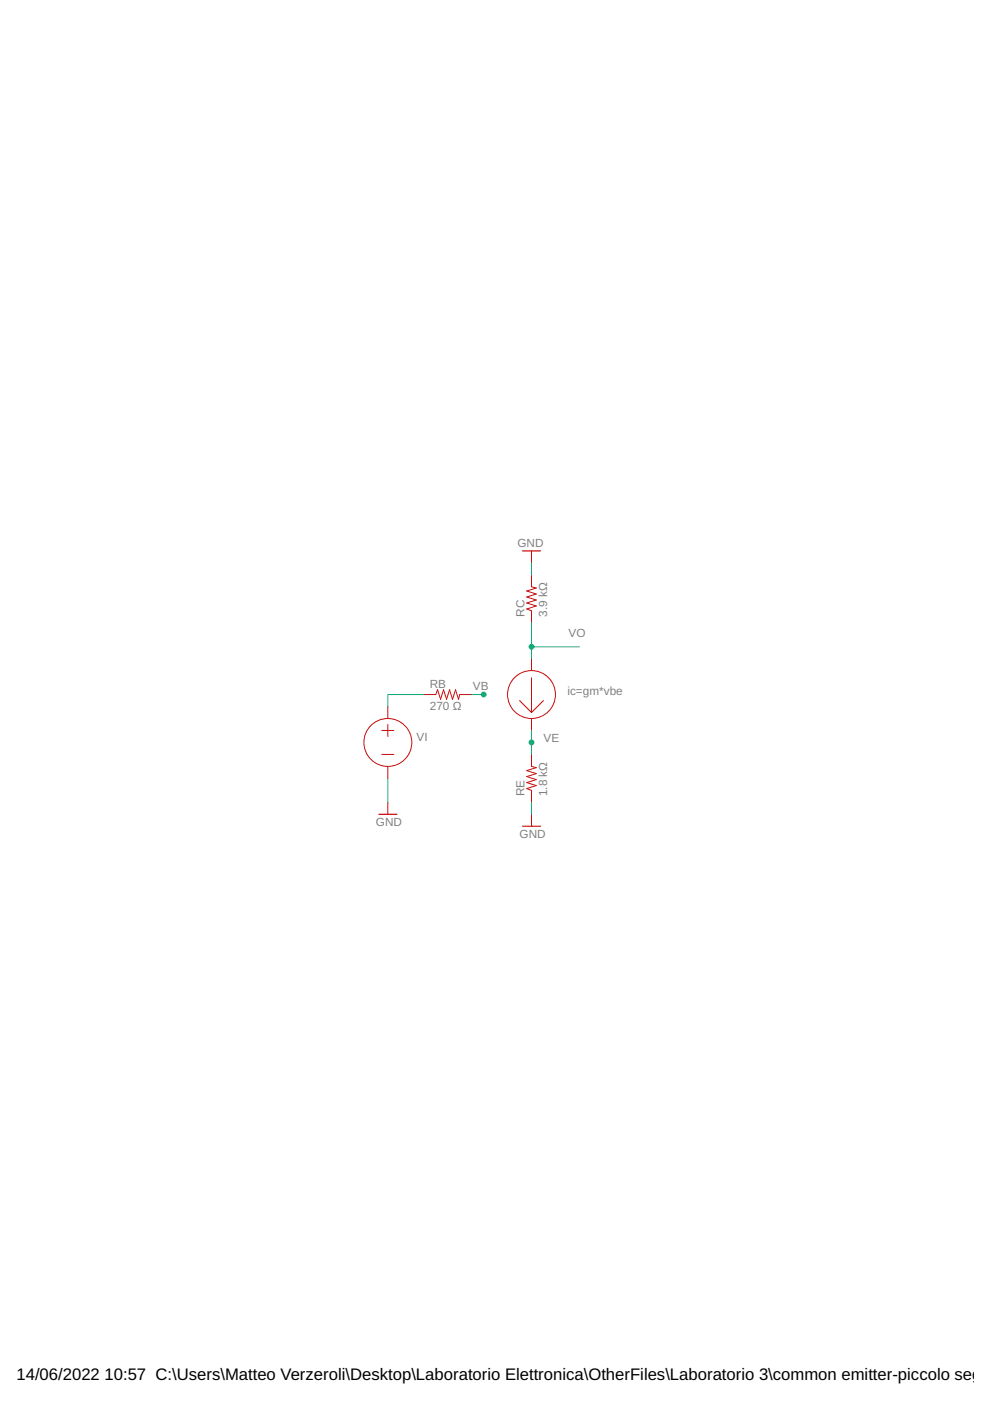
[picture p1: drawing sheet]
<svg xmlns="http://www.w3.org/2000/svg" width="210mm" height="297mm" viewBox="0 0 210 297" stroke-linecap="round" stroke-linejoin="round" font-family="sans-serif">
<g fill="none" stroke="#c90d0c" stroke-width=".21">
<path d="M112.7 116.8v2.5M112.7 121.9v2.5l1 .3-2 .6 2 .6-2 .7 2 .6-2 .6 2 .7-2 .6 1 .4v2.5M112.7 139.7v2.5M81 154.9h2.5M81 160h2.5M82.2 149.8v2.5M82.2 153.6v2.5M89.9 147.3h2.5l.4-1.1 .6 2.1 .6-2.1 .7 2.1 .6-2.1 .6 2.1 .7-2.1 .6 2.1 .3-1h2.5M110.2 148.5l2.5 2.6M112.7 160v2.5l1 .3-2 .6 2 .6-2 .7 2 .6-2 .6 2 .7-2 .6 1 .4v2.5M112.7 143.7v7.4M112.7 152.3v2.6"/>
<path d="M115.2 148.5l-2.5 2.6M82.2 162.5v2.5M82.2 170.1v2.6M112.7 172.7v2.5"/>
<circle cx="82.2" cy="157.4" r="5.1"/>
<circle cx="112.7" cy="147.3" r="5.1"/>
</g>
<path d="M110.8 116.8h3.8M80.3 172.7h3.8M110.8 175.2h3.8" fill="none" stroke="#c90d0c" stroke-width=".25"/>
<path d="M112.7 119.3v2.6M112.7 132v7.7M112.7 137.1h10.2M89.9 147.3h-7.7v2.5M100 147.3h2.6M112.7 154.9v5.1M82.2 165v5.1M112.7 170.1v2.6" fill="none" stroke="#0dab76" stroke-width=".21"/>
<g fill="#0dab76" stroke="#0dab76" stroke-width=".21">
<circle cx="112.7" cy="157.4" r=".51"/>
<circle cx="102.6" cy="147.3" r=".51"/>
<circle cx="112.7" cy="137.1" r=".51"/>
</g>
<g font-size="3.5">
<text x="3.5" y="292.5">14/06/2022</text>
<text x="22.2" y="292.5">10:57 C:\Users\Matteo Verzeroli\Desktop\Laboratorio Elettronica\OtherFiles\Laboratorio 3\common emitter-piccolo segna</text>
</g>
<g font-size="2.5" fill="#808080">
<text x="109.7" y="116">GND</text>
<text x="111.2" y="130.8" transform="rotate(-90 111.2 130.8)">RC</text>
<text x="116" y="130.8" transform="rotate(-90 116 130.8)">3.9 kΩ</text>
<text x="120.6" y="135.1">VO</text>
<text x="91.1" y="145.8">RB</text>
<text x="100.3" y="146.2">VB</text>
<text x="120.3" y="147.3">ic=gm*vbe</text>
<text x="91.1" y="150.6">270 Ω</text>
<text x="88.3" y="157.2">VI</text>
<text x="115.2" y="157.4">VE</text>
<text x="111.2" y="168.8" transform="rotate(-90 111.2 168.8)">RE</text>
<text x="116" y="168.8" transform="rotate(-90 116 168.8)">1.8 kΩ</text>
<text x="79.7" y="175.2">GND</text>
<text x="110.2" y="177.7">GND</text>
</g>
</svg>
